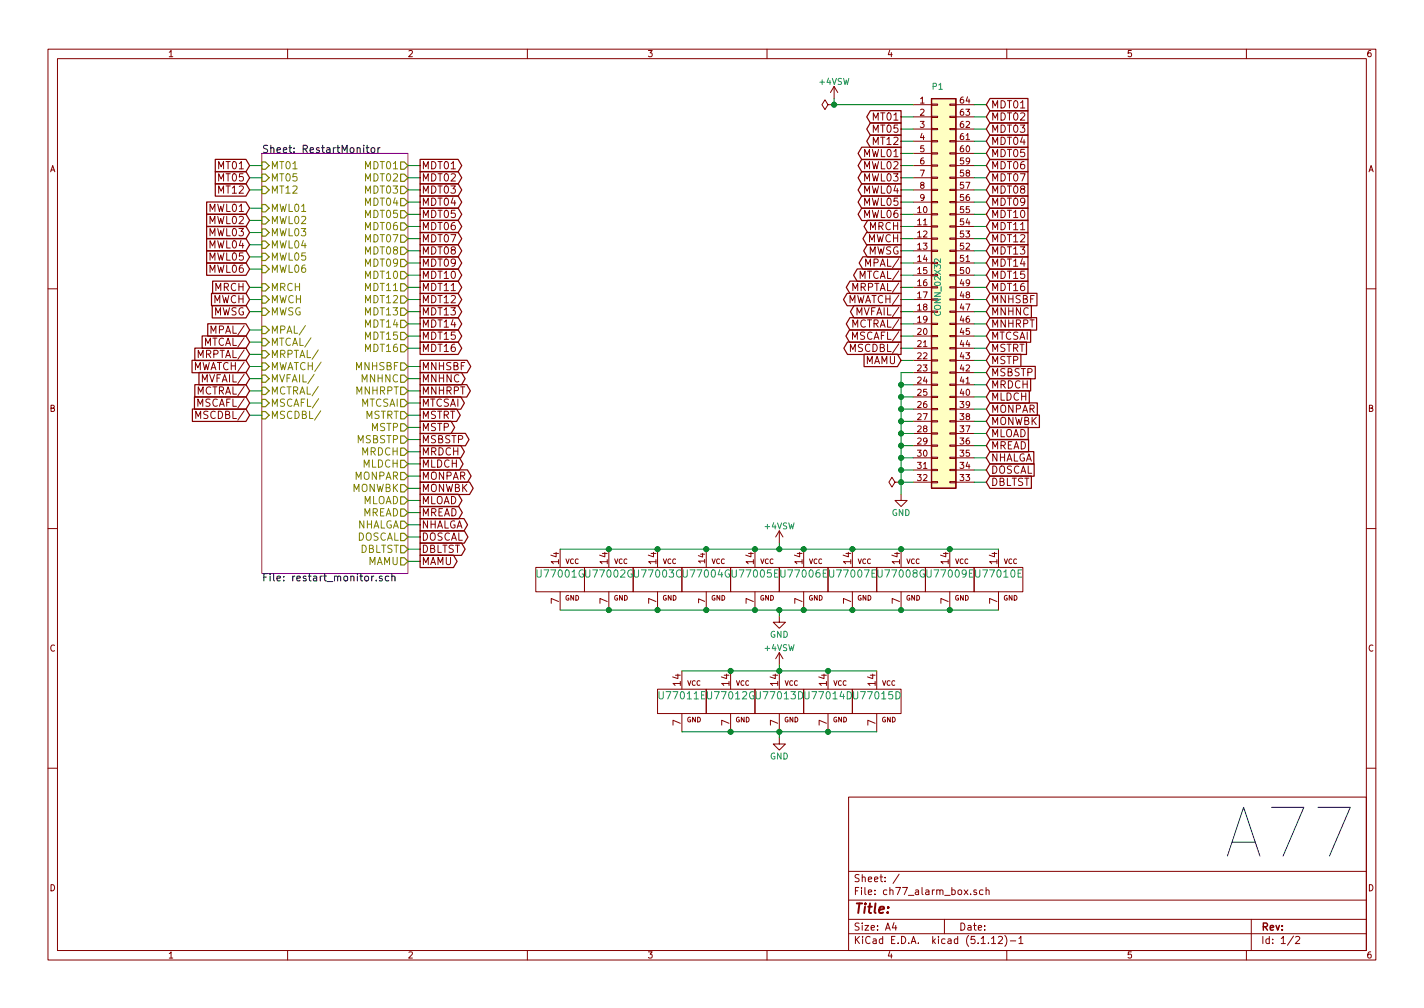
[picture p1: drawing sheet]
EESchema Schematic File Version 4
EELAYER 30 0
EELAYER END
$Descr A4 11693 8268
encoding utf-8
Sheet 1 2
Title ""
Date ""
Rev ""
Comp ""
Comment1 ""
Comment2 ""
Comment3 ""
Comment4 ""
$EndDescr
$Sheet
S 2150 1250 1200 3450
U 58846789
F0 "RestartMonitor" 60
F1 "restart_monitor.sch" 60
F2 "MWL01" I L 2150 1700 60 
F3 "MWL02" I L 2150 1800 60 
F4 "MWL03" I L 2150 1900 60 
F5 "MWL04" I L 2150 2000 60 
F6 "MWL05" I L 2150 2100 60 
F7 "MWL06" I L 2150 2200 60 
F8 "MT01" I L 2150 1350 60 
F9 "MWSG" I L 2150 2550 60 
F10 "MT12" I L 2150 1550 60 
F11 "MWCH" I L 2150 2450 60 
F12 "MRCH" I L 2150 2350 60 
F13 "MPAL/" I L 2150 2700 60 
F14 "MT05" I L 2150 1450 60 
F15 "MTCAL/" I L 2150 2800 60 
F16 "MRPTAL/" I L 2150 2900 60 
F17 "MWATCH/" I L 2150 3000 60 
F18 "MVFAIL/" I L 2150 3100 60 
F19 "MCTRAL/" I L 2150 3200 60 
F20 "MSCAFL/" I L 2150 3300 60 
F21 "MSCDBL/" I L 2150 3400 60 
F22 "MDT01" O R 3350 1350 60 
F23 "MDT02" O R 3350 1450 60 
F24 "MDT03" O R 3350 1550 60 
F25 "MDT04" O R 3350 1650 60 
F26 "MDT05" O R 3350 1750 60 
F27 "MDT06" O R 3350 1850 60 
F28 "MDT07" O R 3350 1950 60 
F29 "MDT08" O R 3350 2050 60 
F30 "MDT09" O R 3350 2150 60 
F31 "MDT10" O R 3350 2250 60 
F32 "MDT11" O R 3350 2350 60 
F33 "MDT12" O R 3350 2450 60 
F34 "MDT13" O R 3350 2550 60 
F35 "MDT14" O R 3350 2650 60 
F36 "MDT15" O R 3350 2750 60 
F37 "MDT16" O R 3350 2850 60 
F38 "MNHSBF" O R 3350 3000 60 
F39 "MNHNC" O R 3350 3100 60 
F40 "MNHRPT" O R 3350 3200 60 
F41 "MTCSAI" O R 3350 3300 60 
F42 "MSTRT" O R 3350 3400 60 
F43 "MSTP" O R 3350 3500 60 
F44 "MSBSTP" O R 3350 3600 60 
F45 "MRDCH" O R 3350 3700 60 
F46 "MLDCH" O R 3350 3800 60 
F47 "MONPAR" O R 3350 3900 60 
F48 "MONWBK" O R 3350 4000 60 
F49 "MLOAD" O R 3350 4100 60 
F50 "MREAD" O R 3350 4200 60 
F51 "NHALGA" O R 3350 4300 60 
F52 "DOSCAL" O R 3350 4400 60 
F53 "DBLTST" O R 3350 4500 60 
F54 "MAMU" O R 3350 4600 60 
$EndSheet
Text GLabel 2050 1350 0    60   Input ~ 0
MT01
Wire Wire Line
	2050 1350 2150 1350
Text GLabel 2050 1450 0    60   Input ~ 0
MT05
Wire Wire Line
	2050 1450 2150 1450
Text GLabel 2050 1550 0    60   Input ~ 0
MT12
Wire Wire Line
	2050 1550 2150 1550
Text GLabel 2050 1700 0    60   Input ~ 0
MWL01
Wire Wire Line
	2050 1700 2150 1700
Text GLabel 2050 1800 0    60   Input ~ 0
MWL02
Wire Wire Line
	2050 1800 2150 1800
Text GLabel 2050 1900 0    60   Input ~ 0
MWL03
Wire Wire Line
	2050 1900 2150 1900
Text GLabel 2050 2000 0    60   Input ~ 0
MWL04
Wire Wire Line
	2050 2000 2150 2000
Text GLabel 2050 2100 0    60   Input ~ 0
MWL05
Wire Wire Line
	2050 2100 2150 2100
Text GLabel 2050 2200 0    60   Input ~ 0
MWL06
Wire Wire Line
	2050 2200 2150 2200
Text GLabel 2050 2350 0    60   Input ~ 0
MRCH
Wire Wire Line
	2050 2350 2150 2350
Text GLabel 2050 2450 0    60   Input ~ 0
MWCH
Wire Wire Line
	2050 2450 2150 2450
Text GLabel 2050 2550 0    60   Input ~ 0
MWSG
Wire Wire Line
	2050 2550 2150 2550
Text GLabel 2050 2700 0    60   Input ~ 0
MPAL/
Wire Wire Line
	2050 2700 2150 2700
Text GLabel 2050 2800 0    60   Input ~ 0
MTCAL/
Wire Wire Line
	2050 2800 2150 2800
Text GLabel 2050 2900 0    60   Input ~ 0
MRPTAL/
Wire Wire Line
	2050 2900 2150 2900
Text GLabel 2050 3000 0    60   Input ~ 0
MWATCH/
Wire Wire Line
	2050 3000 2150 3000
Text GLabel 2050 3100 0    60   Input ~ 0
MVFAIL/
Wire Wire Line
	2050 3100 2150 3100
Text GLabel 2050 3200 0    60   Input ~ 0
MCTRAL/
Wire Wire Line
	2050 3200 2150 3200
Text GLabel 2050 3300 0    60   Input ~ 0
MSCAFL/
Wire Wire Line
	2050 3300 2150 3300
Text GLabel 2050 3400 0    60   Input ~ 0
MSCDBL/
Wire Wire Line
	2050 3400 2150 3400
Text GLabel 3450 1350 2    60   Output ~ 0
MDT01
Wire Wire Line
	3450 1350 3350 1350
Text GLabel 3450 1450 2    60   Output ~ 0
MDT02
Wire Wire Line
	3450 1450 3350 1450
Text GLabel 3450 1550 2    60   Output ~ 0
MDT03
Wire Wire Line
	3450 1550 3350 1550
Text GLabel 3450 1650 2    60   Output ~ 0
MDT04
Wire Wire Line
	3450 1650 3350 1650
Text GLabel 3450 1750 2    60   Output ~ 0
MDT05
Wire Wire Line
	3450 1750 3350 1750
Text GLabel 3450 1850 2    60   Output ~ 0
MDT06
Wire Wire Line
	3450 1850 3350 1850
Text GLabel 3450 1950 2    60   Output ~ 0
MDT07
Wire Wire Line
	3450 1950 3350 1950
Text GLabel 3450 2050 2    60   Output ~ 0
MDT08
Wire Wire Line
	3450 2050 3350 2050
Text GLabel 3450 2150 2    60   Output ~ 0
MDT09
Wire Wire Line
	3450 2150 3350 2150
Text GLabel 3450 2250 2    60   Output ~ 0
MDT10
Wire Wire Line
	3450 2250 3350 2250
Text GLabel 3450 2350 2    60   Output ~ 0
MDT11
Wire Wire Line
	3450 2350 3350 2350
Text GLabel 3450 2450 2    60   Output ~ 0
MDT12
Wire Wire Line
	3450 2450 3350 2450
Text GLabel 3450 2550 2    60   Output ~ 0
MDT13
Wire Wire Line
	3450 2550 3350 2550
Text GLabel 3450 2650 2    60   Output ~ 0
MDT14
Wire Wire Line
	3450 2650 3350 2650
Text GLabel 3450 2750 2    60   Output ~ 0
MDT15
Wire Wire Line
	3450 2750 3350 2750
Text GLabel 3450 2850 2    60   Output ~ 0
MDT16
Wire Wire Line
	3450 2850 3350 2850
Text GLabel 3450 3000 2    60   Output ~ 0
MNHSBF
Wire Wire Line
	3450 3000 3350 3000
Text GLabel 3450 3100 2    60   Output ~ 0
MNHNC
Wire Wire Line
	3450 3100 3350 3100
Text GLabel 3450 3200 2    60   Output ~ 0
MNHRPT
Wire Wire Line
	3450 3200 3350 3200
Text GLabel 3450 3300 2    60   Output ~ 0
MTCSAI
Wire Wire Line
	3450 3300 3350 3300
Text GLabel 3450 3400 2    60   Output ~ 0
MSTRT
Wire Wire Line
	3450 3400 3350 3400
Text GLabel 3450 3500 2    60   Output ~ 0
MSTP
Wire Wire Line
	3450 3500 3350 3500
Text GLabel 3450 3600 2    60   Output ~ 0
MSBSTP
Wire Wire Line
	3450 3600 3350 3600
Text GLabel 3450 3700 2    60   Output ~ 0
MRDCH
Wire Wire Line
	3450 3700 3350 3700
Text GLabel 3450 3800 2    60   Output ~ 0
MLDCH
Wire Wire Line
	3450 3800 3350 3800
Text GLabel 3450 3900 2    60   Output ~ 0
MONPAR
Wire Wire Line
	3450 3900 3350 3900
Text GLabel 3450 4000 2    60   Output ~ 0
MONWBK
Wire Wire Line
	3450 4000 3350 4000
Text GLabel 3450 4100 2    60   Output ~ 0
MLOAD
Wire Wire Line
	3450 4100 3350 4100
Text GLabel 3450 4200 2    60   Output ~ 0
MREAD
Wire Wire Line
	3450 4200 3350 4200
Text GLabel 3450 4300 2    60   Output ~ 0
NHALGA
Wire Wire Line
	3450 4300 3350 4300
Text GLabel 3450 4400 2    60   Output ~ 0
DOSCAL
Wire Wire Line
	3450 4400 3350 4400
Text GLabel 3450 4500 2    60   Output ~ 0
DBLTST
Wire Wire Line
	3450 4500 3350 4500
Text GLabel 3450 4600 2    60   Output ~ 0
MAMU
Wire Wire Line
	3450 4600 3350 4600
$Comp
L Connector_Generic:Conn_02x32_Counter_Clockwise P1
U 1 1
P 7700 2350
F 0 "P1" H 7700 4000 50  0000 C CNN
F 1 "CONN_02X32" V 7700 2350 50  0000 C CNN
F 2 "" H 7700 1950 60  0000 C CNN
F 3 "" H 7700 1950 60  0000 C CNN
	1    7700 2350
	1    0    0    -1  
$EndComp
Text GLabel 7400 950  0    60   Output ~ 0
MT01
Wire Wire Line
	7400 950  7500 950 
Text GLabel 7400 1050 0    60   Output ~ 0
MT05
Wire Wire Line
	7400 1050 7500 1050
Text GLabel 7400 1150 0    60   Output ~ 0
MT12
Wire Wire Line
	7400 1150 7500 1150
Text GLabel 7400 1250 0    60   Output ~ 0
MWL01
Wire Wire Line
	7400 1250 7500 1250
Text GLabel 7400 1350 0    60   Output ~ 0
MWL02
Wire Wire Line
	7400 1350 7500 1350
Text GLabel 7400 1450 0    60   Output ~ 0
MWL03
Wire Wire Line
	7400 1450 7500 1450
Text GLabel 7400 1550 0    60   Output ~ 0
MWL04
Wire Wire Line
	7400 1550 7500 1550
Text GLabel 7400 1650 0    60   Output ~ 0
MWL05
Wire Wire Line
	7400 1650 7500 1650
Text GLabel 7400 1750 0    60   Output ~ 0
MWL06
Wire Wire Line
	7400 1750 7500 1750
Text GLabel 7400 1850 0    60   Output ~ 0
MRCH
Wire Wire Line
	7400 1850 7500 1850
Text GLabel 7400 1950 0    60   Output ~ 0
MWCH
Wire Wire Line
	7400 1950 7500 1950
Text GLabel 7400 2050 0    60   Output ~ 0
MWSG
Wire Wire Line
	7400 2050 7500 2050
Text GLabel 7400 2150 0    60   Output ~ 0
MPAL/
Wire Wire Line
	7400 2150 7500 2150
Text GLabel 7400 2250 0    60   Output ~ 0
MTCAL/
Wire Wire Line
	7400 2250 7500 2250
Text GLabel 7400 2350 0    60   Output ~ 0
MRPTAL/
Wire Wire Line
	7400 2350 7500 2350
Text GLabel 7400 2450 0    60   Output ~ 0
MWATCH/
Wire Wire Line
	7400 2450 7500 2450
Text GLabel 7400 2550 0    60   Output ~ 0
MVFAIL/
Wire Wire Line
	7400 2550 7500 2550
Text GLabel 7400 2650 0    60   Output ~ 0
MCTRAL/
Wire Wire Line
	7400 2650 7500 2650
Text GLabel 7400 2750 0    60   Output ~ 0
MSCAFL/
Wire Wire Line
	7400 2750 7500 2750
Text GLabel 7400 2850 0    60   Output ~ 0
MSCDBL/
Wire Wire Line
	7400 2850 7500 2850
Text GLabel 8100 850  2    60   Input ~ 0
MDT01
Wire Wire Line
	8100 850  8000 850 
Text GLabel 8100 950  2    60   Input ~ 0
MDT02
Wire Wire Line
	8100 950  8000 950 
Text GLabel 8100 1050 2    60   Input ~ 0
MDT03
Wire Wire Line
	8100 1050 8000 1050
Text GLabel 8100 1150 2    60   Input ~ 0
MDT04
Wire Wire Line
	8100 1150 8000 1150
Text GLabel 8100 1250 2    60   Input ~ 0
MDT05
Wire Wire Line
	8100 1250 8000 1250
Text GLabel 8100 1350 2    60   Input ~ 0
MDT06
Wire Wire Line
	8100 1350 8000 1350
Text GLabel 8100 1450 2    60   Input ~ 0
MDT07
Wire Wire Line
	8100 1450 8000 1450
Text GLabel 8100 1550 2    60   Input ~ 0
MDT08
Wire Wire Line
	8100 1550 8000 1550
Text GLabel 8100 1650 2    60   Input ~ 0
MDT09
Wire Wire Line
	8100 1650 8000 1650
Text GLabel 8100 1750 2    60   Input ~ 0
MDT10
Wire Wire Line
	8100 1750 8000 1750
Text GLabel 8100 1850 2    60   Input ~ 0
MDT11
Wire Wire Line
	8100 1850 8000 1850
Text GLabel 8100 1950 2    60   Input ~ 0
MDT12
Wire Wire Line
	8100 1950 8000 1950
Text GLabel 8100 2050 2    60   Input ~ 0
MDT13
Wire Wire Line
	8100 2050 8000 2050
Text GLabel 8100 2150 2    60   Input ~ 0
MDT14
Wire Wire Line
	8100 2150 8000 2150
Text GLabel 8100 2250 2    60   Input ~ 0
MDT15
Wire Wire Line
	8100 2250 8000 2250
Text GLabel 8100 2350 2    60   Input ~ 0
MDT16
Wire Wire Line
	8100 2350 8000 2350
Text GLabel 8100 2450 2    60   Input ~ 0
MNHSBF
Wire Wire Line
	8100 2450 8000 2450
Text GLabel 8100 2550 2    60   Input ~ 0
MNHNC
Wire Wire Line
	8100 2550 8000 2550
Text GLabel 8100 2650 2    60   Input ~ 0
MNHRPT
Wire Wire Line
	8100 2650 8000 2650
Text GLabel 8100 2750 2    60   Input ~ 0
MTCSAI
Wire Wire Line
	8100 2750 8000 2750
Text GLabel 8100 2850 2    60   Input ~ 0
MSTRT
Wire Wire Line
	8100 2850 8000 2850
Text GLabel 8100 2950 2    60   Input ~ 0
MSTP
Wire Wire Line
	8100 2950 8000 2950
Text GLabel 8100 3050 2    60   Input ~ 0
MSBSTP
Wire Wire Line
	8100 3050 8000 3050
Text GLabel 8100 3150 2    60   Input ~ 0
MRDCH
Wire Wire Line
	8100 3150 8000 3150
Text GLabel 8100 3250 2    60   Input ~ 0
MLDCH
Wire Wire Line
	8100 3250 8000 3250
Text GLabel 8100 3350 2    60   Input ~ 0
MONPAR
Wire Wire Line
	8100 3350 8000 3350
Text GLabel 8100 3450 2    60   Input ~ 0
MONWBK
Wire Wire Line
	8100 3450 8000 3450
Text GLabel 8100 3550 2    60   Input ~ 0
MLOAD
Wire Wire Line
	8100 3550 8000 3550
Text GLabel 8100 3650 2    60   Input ~ 0
MREAD
Wire Wire Line
	8100 3650 8000 3650
Text GLabel 8100 3750 2    60   Input ~ 0
NHALGA
Wire Wire Line
	8100 3750 8000 3750
Text GLabel 8100 3850 2    60   Input ~ 0
DOSCAL
Wire Wire Line
	8100 3850 8000 3850
Text GLabel 8100 3950 2    60   Input ~ 0
DBLTST
Wire Wire Line
	8100 3950 8000 3950
Text GLabel 7400 2950 0    60   Input ~ 0
MAMU
Wire Wire Line
	7400 2950 7500 2950
$Comp
L agc_kicad_components:+4VSW #PWR01
U 1 1
P 6850 800
F 0 "#PWR01" H 6850 650 50  0001 C CNN
F 1 "+4VSW" H 6850 940 50  0000 C CNN
F 2 "" H 6850 800 60  0000 C CNN
F 3 "" H 6850 800 60  0000 C CNN
	1    6850 800 
	1    0    0    -1  
$EndComp
Wire Wire Line
	6850 800  6850 850 
Wire Wire Line
	6850 850  7500 850 
$Comp
L power:GND #PWR02
U 1 1
P 7400 4050
F 0 "#PWR02" H 7400 3800 50  0001 C CNN
F 1 "GND" H 7400 3900 50  0000 C CNN
F 2 "" H 7400 4050 60  0000 C CNN
F 3 "" H 7400 4050 60  0000 C CNN
	1    7400 4050
	1    0    0    -1  
$EndComp
Wire Wire Line
	7400 3050 7400 3150
Wire Wire Line
	7400 3950 7500 3950
Wire Wire Line
	7400 3850 7500 3850
Connection ~ 7400 3950
Wire Wire Line
	7400 3750 7500 3750
Connection ~ 7400 3850
Wire Wire Line
	7400 3650 7500 3650
Connection ~ 7400 3750
Wire Wire Line
	7400 3550 7500 3550
Connection ~ 7400 3650
Wire Wire Line
	7400 3450 7500 3450
Connection ~ 7400 3550
Wire Wire Line
	7400 3350 7500 3350
Connection ~ 7400 3450
Wire Wire Line
	7400 3250 7500 3250
Connection ~ 7400 3350
Wire Wire Line
	7400 3150 7500 3150
Connection ~ 7400 3250
Wire Wire Line
	7400 3050 7500 3050
Connection ~ 7400 3150
$Comp
L agc_kicad_components:74HC04 U77001
U 7 1
P 4600 4750
F 0 "U77001" H 4600 4800 60  0000 C CNN
F 1 "74HC04" H 4600 4700 60  0001 C CNN
F 2 "" H 4600 4750 60  0000 C CNN
F 3 "" H 4600 4750 60  0000 C CNN
	7    4600 4750
	1    0    0    -1  
$EndComp
$Comp
L agc_kicad_components:74HC04 U77002
U 7 1
P 5000 4750
F 0 "U77002" H 5000 4800 60  0000 C CNN
F 1 "74HC04" H 5000 4700 60  0001 C CNN
F 2 "" H 5000 4750 60  0000 C CNN
F 3 "" H 5000 4750 60  0000 C CNN
	7    5000 4750
	1    0    0    -1  
$EndComp
$Comp
L agc_kicad_components:74HC4002 U77003
U 3 1
P 5400 4750
F 0 "U77003" H 5400 4800 60  0000 C CNN
F 1 "74HC4002" H 5400 4700 47  0001 C CNN
F 2 "" H 5400 4750 60  0000 C CNN
F 3 "" H 5400 4750 60  0000 C CNN
	3    5400 4750
	1    0    0    -1  
$EndComp
$Comp
L agc_kicad_components:74LVC07 U77004
U 7 1
P 5800 4750
F 0 "U77004" H 5800 4800 60  0000 C CNN
F 1 "74LVC07" H 5800 4700 60  0001 C CNN
F 2 "" H 5800 4750 60  0000 C CNN
F 3 "" H 5800 4750 60  0000 C CNN
	7    5800 4750
	1    0    0    -1  
$EndComp
$Comp
L agc_kicad_components:74HC02 U77005
U 5 1
P 6200 4750
F 0 "U77005" H 6200 4800 60  0000 C CNN
F 1 "74HC02" H 6200 4700 60  0001 C CNN
F 2 "" H 6200 4750 60  0000 C CNN
F 3 "" H 6200 4750 60  0000 C CNN
	5    6200 4750
	1    0    0    -1  
$EndComp
$Comp
L agc_kicad_components:74HC02 U77006
U 5 1
P 6600 4750
F 0 "U77006" H 6600 4800 60  0000 C CNN
F 1 "74HC02" H 6600 4700 60  0001 C CNN
F 2 "" H 6600 4750 60  0000 C CNN
F 3 "" H 6600 4750 60  0000 C CNN
	5    6600 4750
	1    0    0    -1  
$EndComp
$Comp
L agc_kicad_components:74HC02 U77007
U 5 1
P 7000 4750
F 0 "U77007" H 7000 4800 60  0000 C CNN
F 1 "74HC02" H 7000 4700 60  0001 C CNN
F 2 "" H 7000 4750 60  0000 C CNN
F 3 "" H 7000 4750 60  0000 C CNN
	5    7000 4750
	1    0    0    -1  
$EndComp
$Comp
L agc_kicad_components:74HC04 U77008
U 7 1
P 7400 4750
F 0 "U77008" H 7400 4800 60  0000 C CNN
F 1 "74HC04" H 7400 4700 60  0001 C CNN
F 2 "" H 7400 4750 60  0000 C CNN
F 3 "" H 7400 4750 60  0000 C CNN
	7    7400 4750
	1    0    0    -1  
$EndComp
$Comp
L agc_kicad_components:74HC02 U77009
U 5 1
P 7800 4750
F 0 "U77009" H 7800 4800 60  0000 C CNN
F 1 "74HC02" H 7800 4700 60  0001 C CNN
F 2 "" H 7800 4750 60  0000 C CNN
F 3 "" H 7800 4750 60  0000 C CNN
	5    7800 4750
	1    0    0    -1  
$EndComp
$Comp
L agc_kicad_components:74HC02 U77010
U 5 1
P 8200 4750
F 0 "U77010" H 8200 4800 60  0000 C CNN
F 1 "74HC02" H 8200 4700 60  0001 C CNN
F 2 "" H 8200 4750 60  0000 C CNN
F 3 "" H 8200 4750 60  0000 C CNN
	5    8200 4750
	1    0    0    -1  
$EndComp
$Comp
L agc_kicad_components:74HC02 U77011
U 5 1
P 5600 5750
F 0 "U77011" H 5600 5800 60  0000 C CNN
F 1 "74HC02" H 5600 5700 60  0001 C CNN
F 2 "" H 5600 5750 60  0000 C CNN
F 3 "" H 5600 5750 60  0000 C CNN
	5    5600 5750
	1    0    0    -1  
$EndComp
$Comp
L agc_kicad_components:74HC04 U77012
U 7 1
P 6000 5750
F 0 "U77012" H 6000 5800 60  0000 C CNN
F 1 "74HC04" H 6000 5700 60  0001 C CNN
F 2 "" H 6000 5750 60  0000 C CNN
F 3 "" H 6000 5750 60  0000 C CNN
	7    6000 5750
	1    0    0    -1  
$EndComp
$Comp
L agc_kicad_components:74HC27 U77013
U 4 1
P 6400 5750
F 0 "U77013" H 6400 5800 60  0000 C CNN
F 1 "74HC27" H 6400 5700 60  0001 C CNN
F 2 "" H 6400 5750 60  0000 C CNN
F 3 "" H 6400 5750 60  0000 C CNN
	4    6400 5750
	1    0    0    -1  
$EndComp
$Comp
L agc_kicad_components:74HC27 U77014
U 4 1
P 6800 5750
F 0 "U77014" H 6800 5800 60  0000 C CNN
F 1 "74HC27" H 6800 5700 60  0001 C CNN
F 2 "" H 6800 5750 60  0000 C CNN
F 3 "" H 6800 5750 60  0000 C CNN
	4    6800 5750
	1    0    0    -1  
$EndComp
$Comp
L agc_kicad_components:74HC27 U77015
U 4 1
P 7200 5750
F 0 "U77015" H 7200 5800 60  0000 C CNN
F 1 "74HC27" H 7200 5700 60  0001 C CNN
F 2 "" H 7200 5750 60  0000 C CNN
F 3 "" H 7200 5750 60  0000 C CNN
	4    7200 5750
	1    0    0    -1  
$EndComp
Wire Wire Line
	4600 4500 5000 4500
Connection ~ 5000 4500
Connection ~ 5400 4500
Connection ~ 5800 4500
Connection ~ 6200 4500
Connection ~ 7800 4500
Connection ~ 7400 4500
Connection ~ 7000 4500
Connection ~ 6600 4500
Wire Wire Line
	4600 5000 5000 5000
Connection ~ 7800 5000
Connection ~ 7400 5000
Connection ~ 7000 5000
Connection ~ 6600 5000
Connection ~ 6200 5000
Connection ~ 5800 5000
Connection ~ 5400 5000
Connection ~ 5000 5000
Wire Wire Line
	5600 5500 6000 5500
Wire Wire Line
	5600 6000 6000 6000
Connection ~ 6000 5500
Connection ~ 6400 5500
Connection ~ 6800 5500
Connection ~ 6800 6000
Connection ~ 6400 6000
Connection ~ 6000 6000
$Comp
L power:GND #PWR?
U 1 1
P 6400 6050
F 0 "#PWR?" H 6400 5800 50  0001 C CNN
F 1 "GND" H 6400 5900 50  0000 C CNN
F 2 "" H 6400 6050 60  0000 C CNN
F 3 "" H 6400 6050 60  0000 C CNN
	1    6400 6050
	1    0    0    -1  
$EndComp
Wire Wire Line
	6400 6000 6400 6050
$Comp
L agc_kicad_components:+4VSW #PWR?
U 1 1
P 6400 5450
F 0 "#PWR?" H 6400 5300 50  0001 C CNN
F 1 "+4VSW" H 6400 5590 50  0000 C CNN
F 2 "" H 6400 5450 60  0000 C CNN
F 3 "" H 6400 5450 60  0000 C CNN
	1    6400 5450
	1    0    0    -1  
$EndComp
Wire Wire Line
	6400 5450 6400 5500
$Comp
L power:GND #PWR?
U 1 1
P 6400 5050
F 0 "#PWR?" H 6400 4800 50  0001 C CNN
F 1 "GND" H 6400 4900 50  0000 C CNN
F 2 "" H 6400 5050 60  0000 C CNN
F 3 "" H 6400 5050 60  0000 C CNN
	1    6400 5050
	1    0    0    -1  
$EndComp
Wire Wire Line
	6400 5050 6400 5000
Connection ~ 6400 5000
$Comp
L agc_kicad_components:+4VSW #PWR?
U 1 1
P 6400 4450
F 0 "#PWR?" H 6400 4300 50  0001 C CNN
F 1 "+4VSW" H 6400 4590 50  0000 C CNN
F 2 "" H 6400 4450 60  0000 C CNN
F 3 "" H 6400 4450 60  0000 C CNN
	1    6400 4450
	1    0    0    -1  
$EndComp
Wire Wire Line
	6400 4450 6400 4500
Connection ~ 6400 4500
Wire Wire Line
	7400 3950 7400 4050
Wire Wire Line
	7400 3850 7400 3950
Wire Wire Line
	7400 3750 7400 3850
Wire Wire Line
	7400 3650 7400 3750
Wire Wire Line
	7400 3550 7400 3650
Wire Wire Line
	7400 3450 7400 3550
Wire Wire Line
	7400 3350 7400 3450
Wire Wire Line
	7400 3250 7400 3350
Wire Wire Line
	7400 3150 7400 3250
Wire Wire Line
	5000 4500 5400 4500
Wire Wire Line
	5400 4500 5800 4500
Wire Wire Line
	5800 4500 6200 4500
Wire Wire Line
	6200 4500 6400 4500
Wire Wire Line
	7800 4500 8200 4500
Wire Wire Line
	7400 4500 7800 4500
Wire Wire Line
	7000 4500 7400 4500
Wire Wire Line
	6600 4500 7000 4500
Wire Wire Line
	7800 5000 8200 5000
Wire Wire Line
	7400 5000 7800 5000
Wire Wire Line
	7000 5000 7400 5000
Wire Wire Line
	6600 5000 7000 5000
Wire Wire Line
	6200 5000 6400 5000
Wire Wire Line
	5800 5000 6200 5000
Wire Wire Line
	5400 5000 5800 5000
Wire Wire Line
	5000 5000 5400 5000
Wire Wire Line
	6000 5500 6400 5500
Wire Wire Line
	6400 5500 6800 5500
Wire Wire Line
	6800 5500 7200 5500
Wire Wire Line
	6800 6000 7200 6000
Wire Wire Line
	6400 6000 6800 6000
Wire Wire Line
	6000 6000 6400 6000
Wire Wire Line
	6400 5000 6600 5000
Wire Wire Line
	6400 4500 6600 4500
$Comp
L power:PWR_FLAG #FLG?
U 1 1
P 6850 850
F 0 "#FLG?" H 6850 925 50  0001 C CNN
F 1 "PWR_FLAG" V 6850 977 50  0001 L CNN
F 2 "" H 6850 850 50  0001 C CNN
F 3 "~" H 6850 850 50  0001 C CNN
	1    6850 850 
	0    -1   -1   0   
$EndComp
Connection ~ 6850 850 
$Comp
L power:PWR_FLAG #FLG?
U 1 1
P 7400 3950
F 0 "#FLG?" H 7400 4025 50  0001 C CNN
F 1 "PWR_FLAG" V 7400 4077 50  0001 L CNN
F 2 "" H 7400 3950 50  0001 C CNN
F 3 "~" H 7400 3950 50  0001 C CNN
	1    7400 3950
	0    -1   -1   0   
$EndComp
Text Notes 11150 7050 2    400  ~ 0
A77
$EndSCHEMATC
